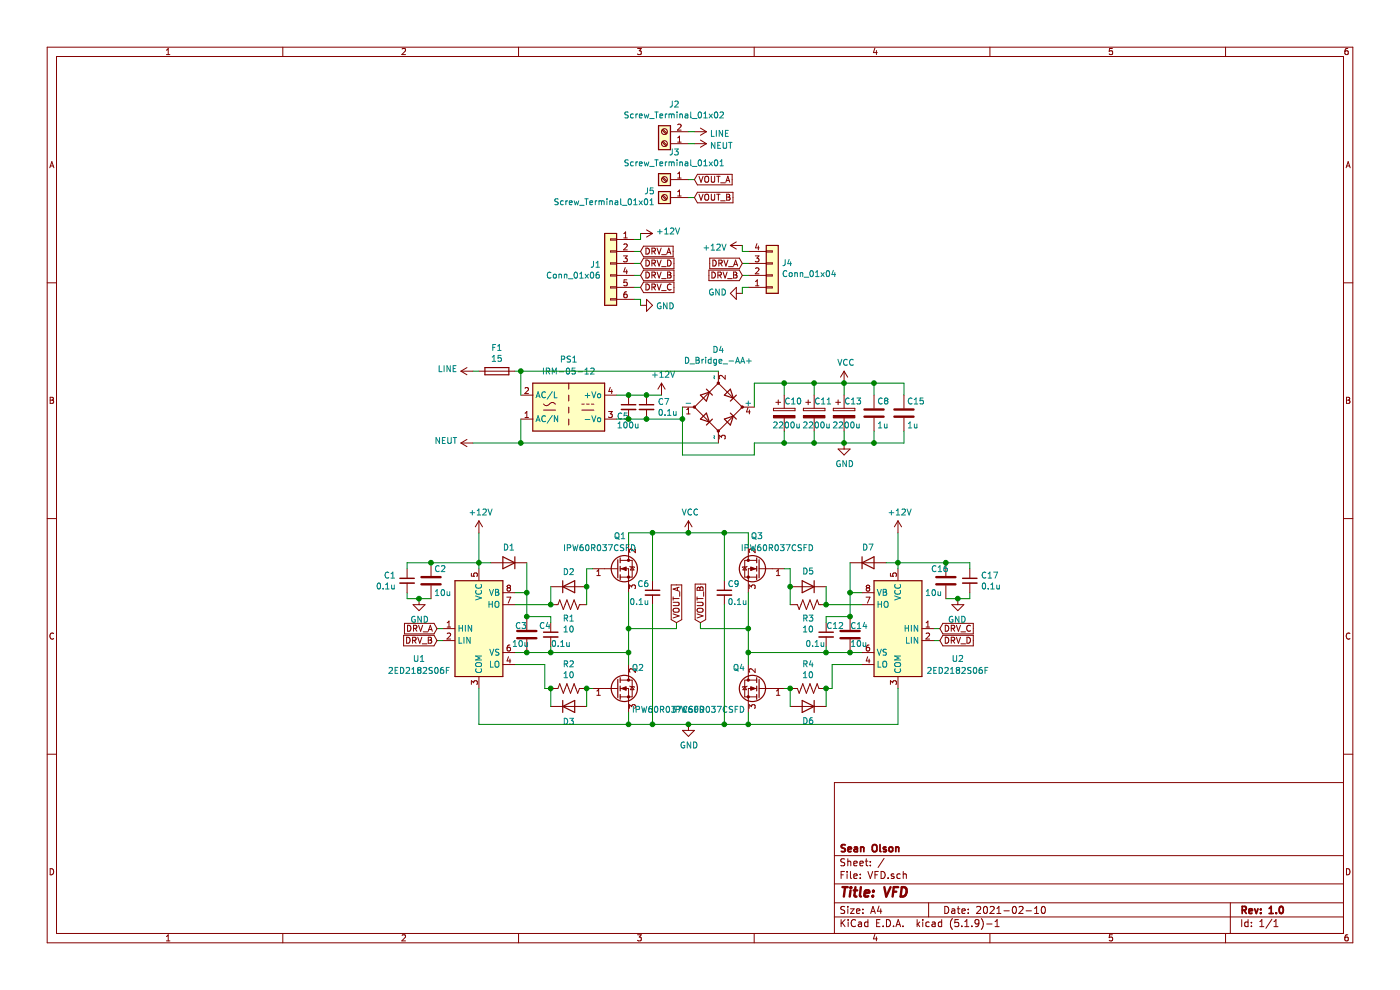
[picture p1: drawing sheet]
EESchema Schematic File Version 4
EELAYER 30 0
EELAYER END
$Descr A4 11693 8268
encoding utf-8
Sheet 1 1
Title "VFD"
Date "2021-02-10"
Rev "1.0"
Comp "Sean Olson"
Comment1 ""
Comment2 ""
Comment3 ""
Comment4 ""
$EndDescr
$Comp
L Device:Q_NMOS_GDS Q1
U 1 1
P 5150 4750
F 0 "Q1" H 5125 5025 50  0000 L CNN
F 1 "IPW60R037CSFD" H 4700 4925 50  0000 L CNN
F 2 "Package_TO_SOT_THT:TO-247-3_Vertical" H 5350 4850 50  0001 C CNN
F 3 "~" H 5150 4750 50  0001 C CNN
F 4 "IPW60R037CSFD" H 5150 4750 50  0001 C CNN "MPN"
F 5 "C454260" H 5150 4750 50  0001 C CNN "LCSC"
	1    5150 4750
	1    0    0    -1  
$EndComp
$Comp
L Device:Q_NMOS_GDS Q2
U 1 1
P 5150 5750
F 0 "Q2" H 5275 5925 50  0000 L CNN
F 1 "IPW60R037CSFD" H 5275 5575 50  0000 L CNN
F 2 "Package_TO_SOT_THT:TO-247-3_Vertical" H 5350 5850 50  0001 C CNN
F 3 "~" H 5150 5750 50  0001 C CNN
F 4 "IPW60R037CSFD" H 5150 5750 50  0001 C CNN "MPN"
F 5 "C454260" H 5150 5750 50  0001 C CNN "LCSC"
	1    5150 5750
	1    0    0    -1  
$EndComp
$Comp
L Device:Q_NMOS_GDS Q3
U 1 1
P 6350 4750
F 0 "Q3" H 6325 5025 50  0000 L CNN
F 1 "IPW60R037CSFD" H 5900 4925 50  0000 L CNN
F 2 "Package_TO_SOT_THT:TO-247-3_Vertical" H 6550 4850 50  0001 C CNN
F 3 "~" H 6350 4750 50  0001 C CNN
F 4 "IPW60R037CSFD" H 6350 4750 50  0001 C CNN "MPN"
F 5 "C454260" H 6350 4750 50  0001 C CNN "LCSC"
	1    6350 4750
	-1   0    0    -1  
$EndComp
$Comp
L Device:Q_NMOS_GDS Q4
U 1 1
P 6350 5750
F 0 "Q4" H 6475 5925 50  0000 L CNN
F 1 "IPW60R037CSFD" H 6475 5575 50  0000 L CNN
F 2 "Package_TO_SOT_THT:TO-247-3_Vertical" H 6550 5850 50  0001 C CNN
F 3 "~" H 6350 5750 50  0001 C CNN
F 4 "IPW60R037CSFD" H 6350 5750 50  0001 C CNN "MPN"
F 5 "C454260" H 6350 5750 50  0001 C CNN "LCSC"
	1    6350 5750
	-1   0    0    -1  
$EndComp
Wire Wire Line
	5250 5950 5250 6050
Wire Wire Line
	6250 6050 6250 5950
Wire Wire Line
	5250 4550 5250 4450
Wire Wire Line
	6250 4450 6250 4550
$Comp
L Device:D D1
U 1 1
P 4250 4700
F 0 "D1" H 4250 4575 50  0000 C CNN
F 1 "D" H 4250 4574 50  0001 C CNN
F 2 "Diode_SMD:D_SOD-123" H 4250 4700 50  0001 C CNN
F 3 "~" H 4250 4700 50  0001 C CNN
F 4 "BAV21W-E3-08" H 4250 4700 50  0001 C CNN "MPN"
F 5 "C241961" H 4250 4700 50  0001 C CNN "LCSC"
	1    4250 4700
	-1   0    0    1   
$EndComp
$Comp
L Device:C C3
U 1 1
P 4400 5300
F 0 "C3" H 4300 5375 50  0000 L CNN
F 1 "10u" H 4275 5225 50  0000 L CNN
F 2 "Capacitor_SMD:C_1210_3225Metric" H 4438 5150 50  0001 C CNN
F 3 "~" H 4400 5300 50  0001 C CNN
F 4 "CL32B106KBJZW6E" H 4400 5300 50  0001 C CNN "MPN"
F 5 "C138687" H 4400 5300 50  0001 C CNN "LCSC"
	1    4400 5300
	1    0    0    -1  
$EndComp
Wire Wire Line
	4000 4750 4000 4700
Connection ~ 5250 5450
Wire Wire Line
	5250 5450 5250 5550
$Comp
L Device:R_US R2
U 1 1
P 4750 5750
F 0 "R2" V 4545 5750 50  0000 C CNN
F 1 "10" V 4636 5750 50  0000 C CNN
F 2 "Resistor_SMD:R_1206_3216Metric" V 4790 5740 50  0001 C CNN
F 3 "~" H 4750 5750 50  0001 C CNN
F 4 "CRCW120610R0FKEAC" H 4750 5750 50  0001 C CNN "MPN"
F 5 "C108080" H 4750 5750 50  0001 C CNN "LCSC"
	1    4750 5750
	0    1    1    0   
$EndComp
Wire Wire Line
	4950 5750 4900 5750
Wire Wire Line
	4600 5750 4550 5750
Wire Wire Line
	4550 5750 4550 5550
Wire Wire Line
	4550 5550 4300 5550
Wire Wire Line
	4000 6050 5250 6050
Connection ~ 5250 6050
Text GLabel 3650 5250 0    50   Input ~ 0
DRV_A
Text GLabel 3650 5350 0    50   Input ~ 0
DRV_B
Wire Wire Line
	3650 5250 3700 5250
Wire Wire Line
	3650 5350 3700 5350
$Comp
L Device:D D7
U 1 1
P 7250 4700
F 0 "D7" H 7250 4575 50  0000 C CNN
F 1 "D" H 7250 4574 50  0001 C CNN
F 2 "Diode_SMD:D_SOD-123" H 7250 4700 50  0001 C CNN
F 3 "~" H 7250 4700 50  0001 C CNN
F 4 "BAV21W-E3-08" H 7250 4700 50  0001 C CNN "MPN"
F 5 "C241961" H 7250 4700 50  0001 C CNN "LCSC"
	1    7250 4700
	1    0    0    1   
$EndComp
$Comp
L Device:C C14
U 1 1
P 7100 5300
F 0 "C14" H 7100 5375 50  0000 R CNN
F 1 "10u" H 7100 5225 50  0000 R CNN
F 2 "Capacitor_SMD:C_1210_3225Metric" H 7138 5150 50  0001 C CNN
F 3 "~" H 7100 5300 50  0001 C CNN
F 4 "CL32B106KBJZW6E" H 7100 5300 50  0001 C CNN "MPN"
F 5 "C138687" H 7100 5300 50  0001 C CNN "LCSC"
	1    7100 5300
	-1   0    0    -1  
$EndComp
$Comp
L Device:R_US R4
U 1 1
P 6750 5750
F 0 "R4" V 6545 5750 50  0000 C CNN
F 1 "10" V 6636 5750 50  0000 C CNN
F 2 "Resistor_SMD:R_1206_3216Metric" V 6790 5740 50  0001 C CNN
F 3 "~" H 6750 5750 50  0001 C CNN
F 4 "CRCW120610R0FKEAC" H 6750 5750 50  0001 C CNN "MPN"
F 5 "C108080" H 6750 5750 50  0001 C CNN "LCSC"
	1    6750 5750
	0    -1   1    0   
$EndComp
Wire Wire Line
	6550 5750 6600 5750
Wire Wire Line
	6900 5750 6950 5750
Wire Wire Line
	6950 5750 6950 5550
Wire Wire Line
	6950 5550 7200 5550
Wire Wire Line
	7500 5750 7500 6050
Wire Wire Line
	7500 6050 6250 6050
Text GLabel 7850 5350 2    50   Input ~ 0
DRV_D
Text GLabel 7850 5250 2    50   Input ~ 0
DRV_C
Wire Wire Line
	7850 5250 7800 5250
Wire Wire Line
	7850 5350 7800 5350
Connection ~ 6250 5450
Wire Wire Line
	6250 5450 6250 5550
Connection ~ 6250 6050
$Comp
L power:+12V #PWR02
U 1 1
P 4000 4450
F 0 "#PWR02" H 4000 4300 50  0001 C CNN
F 1 "+12V" H 4015 4623 50  0000 C CNN
F 2 "" H 4000 4450 50  0001 C CNN
F 3 "" H 4000 4450 50  0001 C CNN
	1    4000 4450
	1    0    0    -1  
$EndComp
$Comp
L power:+12V #PWR016
U 1 1
P 7500 4450
F 0 "#PWR016" H 7500 4300 50  0001 C CNN
F 1 "+12V" H 7515 4623 50  0000 C CNN
F 2 "" H 7500 4450 50  0001 C CNN
F 3 "" H 7500 4450 50  0001 C CNN
	1    7500 4450
	1    0    0    -1  
$EndComp
$Comp
L power:VCC #PWR08
U 1 1
P 5750 4450
F 0 "#PWR08" H 5750 4300 50  0001 C CNN
F 1 "VCC" H 5765 4623 50  0000 C CNN
F 2 "" H 5750 4450 50  0001 C CNN
F 3 "" H 5750 4450 50  0001 C CNN
	1    5750 4450
	1    0    0    -1  
$EndComp
$Comp
L power:GND #PWR09
U 1 1
P 5750 6050
F 0 "#PWR09" H 5750 5800 50  0001 C CNN
F 1 "GND" H 5755 5877 50  0000 C CNN
F 2 "" H 5750 6050 50  0001 C CNN
F 3 "" H 5750 6050 50  0001 C CNN
	1    5750 6050
	1    0    0    -1  
$EndComp
Wire Wire Line
	4000 4450 4000 4700
Connection ~ 4000 4700
$Comp
L Device:CP C10
U 1 1
P 6550 3450
F 0 "C10" H 6550 3550 50  0000 L CNN
F 1 "2200u" H 6450 3350 50  0000 L CNN
F 2 "Capacitor_THT:CP_Radial_D30.0mm_P10.00mm_SnapIn" H 6588 3300 50  0001 C CNN
F 3 "~" H 6550 3450 50  0001 C CNN
F 4 "ESMQ201VSN222MR50S" H 6550 3450 50  0001 C CNN "MPN"
F 5 "C431676" H 6550 3450 50  0001 C CNN "LCSC"
	1    6550 3450
	1    0    0    -1  
$EndComp
$Comp
L power:LINE #PWR03
U 1 1
P 3950 3100
F 0 "#PWR03" H 3950 2950 50  0001 C CNN
F 1 "LINE" V 3965 3228 50  0000 L CNN
F 2 "" H 3950 3100 50  0001 C CNN
F 3 "" H 3950 3100 50  0001 C CNN
	1    3950 3100
	0    -1   -1   0   
$EndComp
$Comp
L Device:Fuse F1
U 1 1
P 4150 3100
F 0 "F1" V 3953 3100 50  0000 C CNN
F 1 "15" V 4044 3100 50  0000 C CNN
F 2 "Fuse:Fuse_SunFuse-6HP" V 4080 3100 50  0001 C CNN
F 3 "~" H 4150 3100 50  0001 C CNN
F 4 "0217015.MXEP" H 4150 3100 50  0001 C CNN "MPN"
F 5 "C151084" H 4150 3100 50  0001 C CNN "LCSC"
	1    4150 3100
	0    1    1    0   
$EndComp
$Comp
L Converter_ACDC:IRM-05-12 PS1
U 1 1
P 4750 3400
F 0 "PS1" H 4750 3800 50  0000 C CNN
F 1 "IRM-05-12" H 4750 3700 50  0000 C CNN
F 2 "Converter_ACDC:Converter_ACDC_MeanWell_IRM-05-xx_THT" H 4750 3050 50  0001 C CNN
F 3 "https://www.meanwell.com/Upload/PDF/IRM-05/IRM-05-SPEC.PDF" H 4750 3000 50  0001 C CNN
F 4 "IRM-05-12" H 4750 3400 50  0001 C CNN "MPN"
	1    4750 3400
	1    0    0    -1  
$EndComp
Wire Wire Line
	3950 3100 4000 3100
Wire Wire Line
	4300 3100 4350 3100
Wire Wire Line
	4350 3100 4350 3300
Wire Wire Line
	4350 3500 4350 3700
$Comp
L power:+12V #PWR07
U 1 1
P 5525 3300
F 0 "#PWR07" H 5525 3150 50  0001 C CNN
F 1 "+12V" H 5540 3473 50  0000 C CNN
F 2 "" H 5525 3300 50  0001 C CNN
F 3 "" H 5525 3300 50  0001 C CNN
	1    5525 3300
	1    0    0    -1  
$EndComp
$Comp
L power:GND #PWR015
U 1 1
P 7050 3700
F 0 "#PWR015" H 7050 3450 50  0001 C CNN
F 1 "GND" H 7055 3527 50  0000 C CNN
F 2 "" H 7050 3700 50  0001 C CNN
F 3 "" H 7050 3700 50  0001 C CNN
	1    7050 3700
	1    0    0    -1  
$EndComp
$Comp
L power:VCC #PWR014
U 1 1
P 7050 3200
F 0 "#PWR014" H 7050 3050 50  0001 C CNN
F 1 "VCC" H 7065 3373 50  0000 C CNN
F 2 "" H 7050 3200 50  0001 C CNN
F 3 "" H 7050 3200 50  0001 C CNN
	1    7050 3200
	1    0    0    -1  
$EndComp
$Comp
L power:NEUT #PWR04
U 1 1
P 3950 3700
F 0 "#PWR04" H 3950 3550 50  0001 C CNN
F 1 "NEUT" V 3965 3828 50  0000 L CNN
F 2 "" H 3950 3700 50  0001 C CNN
F 3 "" H 3950 3700 50  0001 C CNN
	1    3950 3700
	0    -1   -1   0   
$EndComp
Wire Wire Line
	3950 3700 4350 3700
Text GLabel 5650 5200 1    50   Input ~ 0
VOUT_A
Text GLabel 5850 5200 1    50   Input ~ 0
VOUT_B
$Comp
L Connector_Generic:Conn_01x04 J4
U 1 1
P 6450 2300
F 0 "J4" H 6529 2200 50  0000 L CNN
F 1 "Conn_01x04" H 6529 2291 50  0000 L CNN
F 2 "Connector_PinHeader_2.54mm:PinHeader_1x04_P2.54mm_Vertical" H 6450 2300 50  0001 C CNN
F 3 "~" H 6450 2300 50  0001 C CNN
	1    6450 2300
	1    0    0    1   
$EndComp
$Comp
L Connector:Screw_Terminal_01x02 J2
U 1 1
P 5550 1200
F 0 "J2" H 5468 875 50  0000 C CNN
F 1 "Screw_Terminal_01x02" H 5468 966 50  0000 C CNN
F 2 "Connector_Wire:SolderWire-1.5sqmm_1x02_P6mm_D1.7mm_OD3mm" H 5550 1200 50  0001 C CNN
F 3 "~" H 5550 1200 50  0001 C CNN
	1    5550 1200
	-1   0    0    1   
$EndComp
$Comp
L power:+12V #PWR012
U 1 1
P 6200 2050
F 0 "#PWR012" H 6200 1900 50  0001 C CNN
F 1 "+12V" V 6215 2178 50  0000 L CNN
F 2 "" H 6200 2050 50  0001 C CNN
F 3 "" H 6200 2050 50  0001 C CNN
	1    6200 2050
	0    -1   1    0   
$EndComp
$Comp
L power:GND #PWR013
U 1 1
P 6200 2450
F 0 "#PWR013" H 6200 2200 50  0001 C CNN
F 1 "GND" V 6205 2322 50  0000 R CNN
F 2 "" H 6200 2450 50  0001 C CNN
F 3 "" H 6200 2450 50  0001 C CNN
	1    6200 2450
	0    1    -1   0   
$EndComp
Text GLabel 6200 2200 0    50   Input ~ 0
DRV_A
Text GLabel 6200 2300 0    50   Input ~ 0
DRV_B
Wire Wire Line
	6200 2050 6200 2100
Wire Wire Line
	6200 2100 6250 2100
Wire Wire Line
	6200 2450 6200 2400
Wire Wire Line
	6200 2400 6250 2400
Wire Wire Line
	6200 2200 6250 2200
Wire Wire Line
	6200 2300 6250 2300
$Comp
L power:LINE #PWR010
U 1 1
P 5800 1100
F 0 "#PWR010" H 5800 950 50  0001 C CNN
F 1 "LINE" V 5815 1228 50  0000 L CNN
F 2 "" H 5800 1100 50  0001 C CNN
F 3 "" H 5800 1100 50  0001 C CNN
	1    5800 1100
	0    1    1    0   
$EndComp
$Comp
L power:NEUT #PWR011
U 1 1
P 5800 1200
F 0 "#PWR011" H 5800 1050 50  0001 C CNN
F 1 "NEUT" V 5815 1328 50  0000 L CNN
F 2 "" H 5800 1200 50  0001 C CNN
F 3 "" H 5800 1200 50  0001 C CNN
	1    5800 1200
	0    1    1    0   
$EndComp
Wire Wire Line
	5800 1200 5750 1200
Wire Wire Line
	5750 1100 5800 1100
Text GLabel 5800 1500 2    50   Input ~ 0
VOUT_A
Text GLabel 5800 1650 2    50   Input ~ 0
VOUT_B
Wire Wire Line
	5750 1500 5800 1500
$Comp
L Device:D D3
U 1 1
P 4750 5900
F 0 "D3" H 4750 5775 50  0000 C CNN
F 1 "D" H 4750 5650 50  0001 C CNN
F 2 "Diode_SMD:D_SOD-123" H 4750 5900 50  0001 C CNN
F 3 "~" H 4750 5900 50  0001 C CNN
F 4 "1N4148W-7-F" H 4750 5900 50  0001 C CNN "MPN"
F 5 "C83528" H 4750 5900 50  0001 C CNN "LCSC"
	1    4750 5900
	1    0    0    -1  
$EndComp
Wire Wire Line
	4900 5750 4900 5900
Connection ~ 4900 5750
Wire Wire Line
	4600 5900 4600 5750
Connection ~ 4600 5750
$Comp
L Device:D D6
U 1 1
P 6750 5900
F 0 "D6" H 6750 6025 50  0000 C CNN
F 1 "D" H 6750 6150 50  0001 C CNN
F 2 "Diode_SMD:D_SOD-123" H 6750 5900 50  0001 C CNN
F 3 "~" H 6750 5900 50  0001 C CNN
F 4 "1N4148W-7-F" H 6750 5900 50  0001 C CNN "MPN"
F 5 "C83528" H 6750 5900 50  0001 C CNN "LCSC"
	1    6750 5900
	-1   0    0    1   
$EndComp
Wire Wire Line
	6600 5900 6600 5750
Connection ~ 6600 5750
Wire Wire Line
	6900 5750 6900 5900
Connection ~ 6900 5750
Wire Wire Line
	3400 4750 3400 4700
Wire Wire Line
	3400 4700 3600 4700
Wire Wire Line
	3400 4950 3400 5000
Wire Wire Line
	3400 5000 3500 5000
Wire Wire Line
	4000 5750 4000 6050
Wire Wire Line
	3600 4700 4000 4700
Connection ~ 3600 4700
$Comp
L power:GND #PWR01
U 1 1
P 3500 5000
F 0 "#PWR01" H 3500 4750 50  0001 C CNN
F 1 "GND" H 3505 4827 50  0000 C CNN
F 2 "" H 3500 5000 50  0001 C CNN
F 3 "" H 3500 5000 50  0001 C CNN
	1    3500 5000
	1    0    0    -1  
$EndComp
Connection ~ 3500 5000
Wire Wire Line
	3500 5000 3600 5000
$Comp
L Device:C_Small C1
U 1 1
P 3400 4850
F 0 "C1" H 3308 4896 50  0000 R CNN
F 1 "0.1u" H 3308 4805 50  0000 R CNN
F 2 "Capacitor_SMD:C_0603_1608Metric" H 3400 4850 50  0001 C CNN
F 3 "~" H 3400 4850 50  0001 C CNN
F 4 "CL10B104JB8NNNC" H 3400 4850 50  0001 C CNN "MPN"
F 5 "C24452" H 3400 4850 50  0001 C CNN "LCSC"
	1    3400 4850
	1    0    0    -1  
$EndComp
$Comp
L Device:C C2
U 1 1
P 3600 4850
F 0 "C2" H 3625 4950 50  0000 L CNN
F 1 "10u" H 3625 4750 50  0000 L CNN
F 2 "Capacitor_SMD:C_1210_3225Metric" H 3638 4700 50  0001 C CNN
F 3 "~" H 3600 4850 50  0001 C CNN
F 4 "CL32B106KBJZW6E" H 3600 4850 50  0001 C CNN "MPN"
F 5 "C138687" H 3600 4850 50  0001 C CNN "LCSC"
	1    3600 4850
	1    0    0    -1  
$EndComp
$Comp
L Driver_FET:IRS2181 U1
U 1 1
P 4000 5250
F 0 "U1" H 3500 5000 50  0000 C CNN
F 1 "2ED2182S06F" H 3500 4900 50  0000 C CNN
F 2 "Package_SO:SOIC-8_3.9x4.9mm_P1.27mm" H 4000 5250 50  0001 C CIN
F 3 "https://www.infineon.com/dgdl/irs2181.pdf?fileId=5546d462533600a401535676c12b27d3" H 4000 5250 50  0001 C CNN
F 4 "2ED2182S06F" H 4000 5250 50  0001 C CNN "MPN"
	1    4000 5250
	1    0    0    -1  
$EndComp
Connection ~ 4400 5450
Wire Wire Line
	4400 5450 4300 5450
Wire Wire Line
	4000 4700 4100 4700
Wire Wire Line
	4400 5450 4600 5450
Wire Wire Line
	4400 4700 4400 4950
Wire Wire Line
	7500 4450 7500 4700
Connection ~ 7100 5450
Wire Wire Line
	7100 5450 7200 5450
Wire Wire Line
	6250 5450 6900 5450
Wire Wire Line
	7500 4700 7400 4700
Connection ~ 7500 4700
Wire Wire Line
	7500 4700 7500 4750
Wire Wire Line
	7100 4700 7100 4950
Wire Wire Line
	7200 4950 7100 4950
Connection ~ 7100 4950
Wire Wire Line
	7100 4950 7100 5150
Wire Wire Line
	4300 4950 4400 4950
Connection ~ 4400 4950
Wire Wire Line
	4400 4950 4400 5150
$Comp
L Device:C_Small C4
U 1 1
P 4600 5300
F 0 "C4" H 4500 5375 50  0000 L CNN
F 1 "0.1u" H 4600 5225 50  0000 L CNN
F 2 "Capacitor_SMD:C_0603_1608Metric" H 4600 5300 50  0001 C CNN
F 3 "~" H 4600 5300 50  0001 C CNN
F 4 "CL10B104JB8NNNC" H 4600 5300 50  0001 C CNN "MPN"
F 5 "C24452" H 4600 5300 50  0001 C CNN "LCSC"
	1    4600 5300
	1    0    0    -1  
$EndComp
Wire Wire Line
	4600 5400 4600 5450
Connection ~ 4600 5450
Wire Wire Line
	4600 5450 5250 5450
Wire Wire Line
	4600 5200 4600 5150
Wire Wire Line
	4600 5150 4400 5150
Connection ~ 4400 5150
$Comp
L Device:C_Small C12
U 1 1
P 6900 5300
F 0 "C12" H 6900 5375 50  0000 L CNN
F 1 "0.1u" H 6725 5225 50  0000 L CNN
F 2 "Capacitor_SMD:C_0603_1608Metric" H 6900 5300 50  0001 C CNN
F 3 "~" H 6900 5300 50  0001 C CNN
F 4 "CL10B104JB8NNNC" H 6900 5300 50  0001 C CNN "MPN"
F 5 "C24452" H 6900 5300 50  0001 C CNN "LCSC"
	1    6900 5300
	1    0    0    -1  
$EndComp
Wire Wire Line
	6900 5200 6900 5150
Wire Wire Line
	6900 5150 7100 5150
Connection ~ 7100 5150
Wire Wire Line
	6900 5400 6900 5450
Connection ~ 6900 5450
Wire Wire Line
	6900 5450 7100 5450
$Comp
L power:GND #PWR017
U 1 1
P 8000 5000
F 0 "#PWR017" H 8000 4750 50  0001 C CNN
F 1 "GND" H 8005 4827 50  0000 C CNN
F 2 "" H 8000 5000 50  0001 C CNN
F 3 "" H 8000 5000 50  0001 C CNN
	1    8000 5000
	-1   0    0    -1  
$EndComp
Wire Wire Line
	8000 5000 7900 5000
$Comp
L Device:C_Small C17
U 1 1
P 8100 4850
F 0 "C17" H 8008 4896 50  0000 R CNN
F 1 "0.1u" H 8008 4805 50  0000 R CNN
F 2 "Capacitor_SMD:C_0603_1608Metric" H 8100 4850 50  0001 C CNN
F 3 "~" H 8100 4850 50  0001 C CNN
F 4 "CL10B104JB8NNNC" H 8100 4850 50  0001 C CNN "MPN"
F 5 "C24452" H 8100 4850 50  0001 C CNN "LCSC"
	1    8100 4850
	-1   0    0    -1  
$EndComp
$Comp
L Device:C C16
U 1 1
P 7900 4850
F 0 "C16" H 8025 4950 50  0000 R CNN
F 1 "10u" H 8075 4750 50  0000 R CNN
F 2 "Capacitor_SMD:C_1210_3225Metric" H 7938 4700 50  0001 C CNN
F 3 "~" H 7900 4850 50  0001 C CNN
F 4 "CL32B106KBJZW6E" H 7900 4850 50  0001 C CNN "MPN"
F 5 "C138687" H 7900 4850 50  0001 C CNN "LCSC"
	1    7900 4850
	-1   0    0    -1  
$EndComp
$Comp
L Driver_FET:IRS2181 U2
U 1 1
P 7500 5250
F 0 "U2" H 7000 5000 50  0000 C CNN
F 1 "2ED2182S06F" H 7000 4900 50  0000 C CNN
F 2 "Package_SO:SOIC-8_3.9x4.9mm_P1.27mm" H 7500 5250 50  0001 C CIN
F 3 "https://www.infineon.com/dgdl/irs2181.pdf?fileId=5546d462533600a401535676c12b27d3" H 7500 5250 50  0001 C CNN
F 4 "2ED2182S06F" H 7500 5250 50  0001 C CNN "MPN"
	1    7500 5250
	-1   0    0    -1  
$EndComp
Wire Wire Line
	7500 4700 7900 4700
Wire Wire Line
	8100 4950 8100 5000
Wire Wire Line
	8100 5000 8000 5000
Connection ~ 8000 5000
Wire Wire Line
	8100 4750 8100 4700
Wire Wire Line
	8100 4700 7900 4700
Connection ~ 7900 4700
Wire Wire Line
	5150 3300 5250 3300
Wire Wire Line
	5150 3500 5250 3500
Connection ~ 5250 3300
Connection ~ 5250 3500
Connection ~ 5750 4450
Wire Wire Line
	5750 4450 6050 4450
$Comp
L Device:C_Small C9
U 1 1
P 6050 4950
F 0 "C9" H 6075 5025 50  0000 L CNN
F 1 "0.1u" H 6075 4875 50  0000 L CNN
F 2 "Capacitor_SMD:C_1825_4564Metric" H 6050 4950 50  0001 C CNN
F 3 "~" H 6050 4950 50  0001 C CNN
F 4 "C1825C104KCRACTU" H 6050 4950 50  0001 C CNN "MPN"
	1    6050 4950
	1    0    0    -1  
$EndComp
Wire Wire Line
	6050 4850 6050 4450
Connection ~ 6050 4450
Wire Wire Line
	6050 4450 6250 4450
Wire Wire Line
	6050 5050 6050 6050
Connection ~ 6050 6050
Wire Wire Line
	6050 6050 6250 6050
Wire Wire Line
	5250 6050 5450 6050
Wire Wire Line
	5250 4450 5450 4450
Wire Wire Line
	5450 4850 5450 4450
Connection ~ 5450 4450
Wire Wire Line
	5450 4450 5750 4450
Wire Wire Line
	5450 5050 5450 6050
Connection ~ 5450 6050
$Comp
L Device:C_Small C6
U 1 1
P 5450 4950
F 0 "C6" H 5425 5025 50  0000 R CNN
F 1 "0.1u" H 5425 4875 50  0000 R CNN
F 2 "Capacitor_SMD:C_1825_4564Metric" H 5450 4950 50  0001 C CNN
F 3 "~" H 5450 4950 50  0001 C CNN
F 4 "C1825C104KCRACTU" H 5450 4950 50  0001 C CNN "MPN"
	1    5450 4950
	1    0    0    -1  
$EndComp
Wire Wire Line
	5250 3500 5400 3500
Wire Wire Line
	5250 3300 5400 3300
Connection ~ 5400 3300
Wire Wire Line
	5400 3300 5525 3300
$Comp
L Device:C_Small C7
U 1 1
P 5400 3400
F 0 "C7" H 5492 3446 50  0000 L CNN
F 1 "0.1u" H 5492 3355 50  0000 L CNN
F 2 "Capacitor_SMD:C_0603_1608Metric" H 5400 3400 50  0001 C CNN
F 3 "~" H 5400 3400 50  0001 C CNN
F 4 "CL10B104JB8NNNC" H 5400 3400 50  0001 C CNN "MPN"
F 5 "C24452" H 5400 3400 50  0001 C CNN "LCSC"
	1    5400 3400
	1    0    0    -1  
$EndComp
$Comp
L Device:C_Small C5
U 1 1
P 5250 3400
F 0 "C5" H 5150 3325 50  0000 L CNN
F 1 "100u" H 5150 3250 50  0000 L CNN
F 2 "Capacitor_SMD:CP_Elec_6.3x5.4" H 5250 3400 50  0001 C CNN
F 3 "~" H 5250 3400 50  0001 C CNN
F 4 "EEV107M016S9GAA" H 5250 3400 50  0001 C CNN "MPN"
F 5 "C59936" H 5250 3400 50  0001 C CNN "LCSC"
	1    5250 3400
	1    0    0    -1  
$EndComp
$Comp
L Connector_Generic:Conn_01x06 J1
U 1 1
P 5100 2200
F 0 "J1" H 5180 2192 50  0000 L CNN
F 1 "Conn_01x06" H 5180 2101 50  0000 L CNN
F 2 "Connector_PinHeader_2.54mm:PinHeader_1x06_P2.54mm_Vertical" H 5100 2200 50  0001 C CNN
F 3 "~" H 5100 2200 50  0001 C CNN
	1    5100 2200
	-1   0    0    -1  
$EndComp
Text GLabel 5350 2100 2    50   Input ~ 0
DRV_A
Text GLabel 5350 2200 2    50   Input ~ 0
DRV_D
Text GLabel 5350 2300 2    50   Input ~ 0
DRV_B
Text GLabel 5350 2400 2    50   Input ~ 0
DRV_C
$Comp
L power:+12V #PWR05
U 1 1
P 5350 1950
F 0 "#PWR05" H 5350 1800 50  0001 C CNN
F 1 "+12V" V 5365 2078 50  0000 L CNN
F 2 "" H 5350 1950 50  0001 C CNN
F 3 "" H 5350 1950 50  0001 C CNN
	1    5350 1950
	0    1    -1   0   
$EndComp
$Comp
L power:GND #PWR06
U 1 1
P 5350 2550
F 0 "#PWR06" H 5350 2300 50  0001 C CNN
F 1 "GND" V 5355 2422 50  0000 R CNN
F 2 "" H 5350 2550 50  0001 C CNN
F 3 "" H 5350 2550 50  0001 C CNN
	1    5350 2550
	0    -1   1    0   
$EndComp
Wire Wire Line
	5350 1950 5350 2000
Wire Wire Line
	5350 2000 5300 2000
Wire Wire Line
	5350 2550 5350 2500
Wire Wire Line
	5350 2500 5300 2500
Wire Wire Line
	5350 2100 5300 2100
Wire Wire Line
	5350 2200 5300 2200
Wire Wire Line
	5350 2300 5300 2300
Wire Wire Line
	5350 2400 5300 2400
Connection ~ 5750 6050
Wire Wire Line
	5750 6050 6050 6050
Wire Wire Line
	5450 6050 5750 6050
$Comp
L Device:CP C11
U 1 1
P 6800 3450
F 0 "C11" H 6800 3550 50  0000 L CNN
F 1 "2200u" H 6700 3350 50  0000 L CNN
F 2 "Capacitor_THT:CP_Radial_D30.0mm_P10.00mm_SnapIn" H 6838 3300 50  0001 C CNN
F 3 "~" H 6800 3450 50  0001 C CNN
F 4 "ESMQ201VSN222MR50S" H 6800 3450 50  0001 C CNN "MPN"
F 5 "C431676" H 6800 3450 50  0001 C CNN "LCSC"
	1    6800 3450
	1    0    0    -1  
$EndComp
$Comp
L Device:CP C13
U 1 1
P 7050 3450
F 0 "C13" H 7050 3550 50  0000 L CNN
F 1 "2200u" H 6950 3350 50  0000 L CNN
F 2 "Capacitor_THT:CP_Radial_D30.0mm_P10.00mm_SnapIn" H 7088 3300 50  0001 C CNN
F 3 "~" H 7050 3450 50  0001 C CNN
F 4 "ESMQ201VSN222MR50S" H 7050 3450 50  0001 C CNN "MPN"
F 5 "C431676" H 7050 3450 50  0001 C CNN "LCSC"
	1    7050 3450
	1    0    0    -1  
$EndComp
$Comp
L Device:D_Bridge_-AA+ D4
U 1 1
P 6000 3400
F 0 "D4" H 6000 3881 50  0000 C CNN
F 1 "D_Bridge_-AA+" H 6000 3790 50  0000 C CNN
F 2 "Diode_THT:Diode_Bridge_32.0x5.6x17.0mm_P10.0mm_P7.5mm" H 6000 3400 50  0001 C CNN
F 3 "~" H 6000 3400 50  0001 C CNN
F 4 "GBJ3506-BP" H 6000 3400 50  0001 C CNN "MPN"
F 5 "C151759" H 6000 3400 50  0001 C CNN "LCSC"
	1    6000 3400
	1    0    0    -1  
$EndComp
Wire Wire Line
	4350 3100 6000 3100
Connection ~ 4350 3100
Wire Wire Line
	6000 3700 4350 3700
Connection ~ 4350 3700
Wire Wire Line
	6300 3400 6300 3200
Wire Wire Line
	6300 3200 6550 3200
Wire Wire Line
	6550 3600 6550 3700
Wire Wire Line
	6800 3600 6800 3700
Connection ~ 6800 3700
Wire Wire Line
	6800 3700 6550 3700
Wire Wire Line
	7050 3600 7050 3700
Wire Wire Line
	7050 3700 6800 3700
Wire Wire Line
	7050 3300 7050 3200
Wire Wire Line
	6800 3300 6800 3200
Connection ~ 6800 3200
Wire Wire Line
	6800 3200 7050 3200
Wire Wire Line
	6550 3300 6550 3200
Connection ~ 6550 3200
Wire Wire Line
	6550 3200 6800 3200
Wire Wire Line
	5700 3400 5700 3500
Wire Wire Line
	5700 3800 6300 3800
Wire Wire Line
	6300 3800 6300 3700
Wire Wire Line
	6300 3700 6550 3700
Connection ~ 6550 3700
$Comp
L Device:R_US R3
U 1 1
P 6750 5050
F 0 "R3" V 6863 5050 50  0000 C CNN
F 1 "10" V 6954 5050 50  0000 C CNN
F 2 "Resistor_SMD:R_1206_3216Metric" V 6790 5040 50  0001 C CNN
F 3 "~" H 6750 5050 50  0001 C CNN
F 4 "CRCW120610R0FKEAC" H 6750 5050 50  0001 C CNN "MPN"
F 5 "C108080" H 6750 5050 50  0001 C CNN "LCSC"
	1    6750 5050
	0    -1   1    0   
$EndComp
$Comp
L Device:D D5
U 1 1
P 6750 4900
F 0 "D5" H 6750 4775 50  0000 C CNN
F 1 "D" H 6750 4774 50  0001 C CNN
F 2 "Diode_SMD:D_SOD-123" H 6750 4900 50  0001 C CNN
F 3 "~" H 6750 4900 50  0001 C CNN
F 4 "1N4148W-7-F" H 6750 4900 50  0001 C CNN "MPN"
F 5 "C83528" H 6750 4900 50  0001 C CNN "LCSC"
	1    6750 4900
	-1   0    0    1   
$EndComp
Wire Wire Line
	7200 5050 6900 5050
Connection ~ 6900 5050
Wire Wire Line
	6900 4900 6900 5050
$Comp
L Device:D D2
U 1 1
P 4750 4900
F 0 "D2" H 4750 5025 50  0000 C CNN
F 1 "D" H 4650 5025 50  0001 C CNN
F 2 "Diode_SMD:D_SOD-123" H 4750 4900 50  0001 C CNN
F 3 "~" H 4750 4900 50  0001 C CNN
F 4 "1N4148W-7-F" H 4750 4900 50  0001 C CNN "MPN"
F 5 "C83528" H 4750 4900 50  0001 C CNN "LCSC"
	1    4750 4900
	1    0    0    -1  
$EndComp
$Comp
L Device:R_US R1
U 1 1
P 4750 5050
F 0 "R1" V 4863 5050 50  0000 C CNN
F 1 "10" V 4954 5050 50  0000 C CNN
F 2 "Resistor_SMD:R_1206_3216Metric" V 4790 5040 50  0001 C CNN
F 3 "~" H 4750 5050 50  0001 C CNN
F 4 "CRCW120610R0FKEAC" H 4750 5050 50  0001 C CNN "MPN"
F 5 "C108080" H 4750 5050 50  0001 C CNN "LCSC"
	1    4750 5050
	0    1    1    0   
$EndComp
Wire Wire Line
	4300 5050 4600 5050
Connection ~ 4600 5050
Wire Wire Line
	4600 4900 4600 5050
Wire Wire Line
	4950 4750 4900 4750
Wire Wire Line
	4900 4750 4900 4900
Connection ~ 4900 4900
Wire Wire Line
	4900 4900 4900 5050
Wire Wire Line
	6550 4750 6600 4750
Wire Wire Line
	6600 4750 6600 4900
Connection ~ 6600 4900
Wire Wire Line
	6600 4900 6600 5050
Wire Wire Line
	5250 4950 5250 5250
Wire Wire Line
	6250 4950 6250 5250
Wire Wire Line
	5650 5200 5650 5250
Wire Wire Line
	5650 5250 5250 5250
Connection ~ 5250 5250
Wire Wire Line
	5250 5250 5250 5450
Wire Wire Line
	5850 5200 5850 5250
Wire Wire Line
	5850 5250 6250 5250
Connection ~ 6250 5250
Wire Wire Line
	6250 5250 6250 5450
Connection ~ 7050 3700
Connection ~ 7050 3200
Wire Wire Line
	5400 3500 5700 3500
Connection ~ 5400 3500
Connection ~ 5700 3500
Wire Wire Line
	5700 3500 5700 3800
$Comp
L Connector:Screw_Terminal_01x01 J3
U 1 1
P 5550 1500
F 0 "J3" H 5468 1275 50  0000 C CNN
F 1 "Screw_Terminal_01x01" H 5468 1366 50  0000 C CNN
F 2 "Connector_Wire:SolderWire-1.5sqmm_1x01_D1.7mm_OD3mm" H 5550 1500 50  0001 C CNN
F 3 "~" H 5550 1500 50  0001 C CNN
	1    5550 1500
	-1   0    0    1   
$EndComp
$Comp
L Connector:Screw_Terminal_01x01 J5
U 1 1
P 5550 1650
F 0 "J5" H 5629 1600 50  0000 L CNN
F 1 "Screw_Terminal_01x01" H 5629 1691 50  0000 L CNN
F 2 "Connector_Wire:SolderWire-1.5sqmm_1x01_D1.7mm_OD3mm" H 5550 1650 50  0001 C CNN
F 3 "~" H 5550 1650 50  0001 C CNN
	1    5550 1650
	-1   0    0    1   
$EndComp
Wire Wire Line
	5800 1650 5750 1650
$Comp
L Device:C C8
U 1 1
P 7300 3450
F 0 "C8" H 7325 3550 50  0000 L CNN
F 1 "1u" H 7325 3350 50  0000 L CNN
F 2 "Capacitor_THT:C_Rect_L19.0mm_W8.0mm_P15.00mm_MKS4" H 7338 3300 50  0001 C CNN
F 3 "~" H 7300 3450 50  0001 C CNN
F 4 "ECQ-E2105JF" H 7300 3450 50  0001 C CNN "MPN"
F 5 "C412546" H 7300 3450 50  0001 C CNN "LCSC"
	1    7300 3450
	1    0    0    -1  
$EndComp
$Comp
L Device:C C15
U 1 1
P 7550 3450
F 0 "C15" H 7575 3550 50  0000 L CNN
F 1 "1u" H 7575 3350 50  0000 L CNN
F 2 "Capacitor_THT:C_Rect_L19.0mm_W8.0mm_P15.00mm_MKS4" H 7588 3300 50  0001 C CNN
F 3 "~" H 7550 3450 50  0001 C CNN
F 4 "ECQ-E2105JF" H 7550 3450 50  0001 C CNN "MPN"
F 5 "C412546" H 7550 3450 50  0001 C CNN "LCSC"
	1    7550 3450
	1    0    0    -1  
$EndComp
Wire Wire Line
	7050 3200 7300 3200
Wire Wire Line
	7550 3200 7550 3300
Wire Wire Line
	7550 3600 7550 3700
Wire Wire Line
	7550 3700 7300 3700
Wire Wire Line
	7300 3600 7300 3700
Connection ~ 7300 3700
Wire Wire Line
	7300 3700 7050 3700
Wire Wire Line
	7300 3300 7300 3200
Connection ~ 7300 3200
Wire Wire Line
	7300 3200 7550 3200
$EndSCHEMATC
